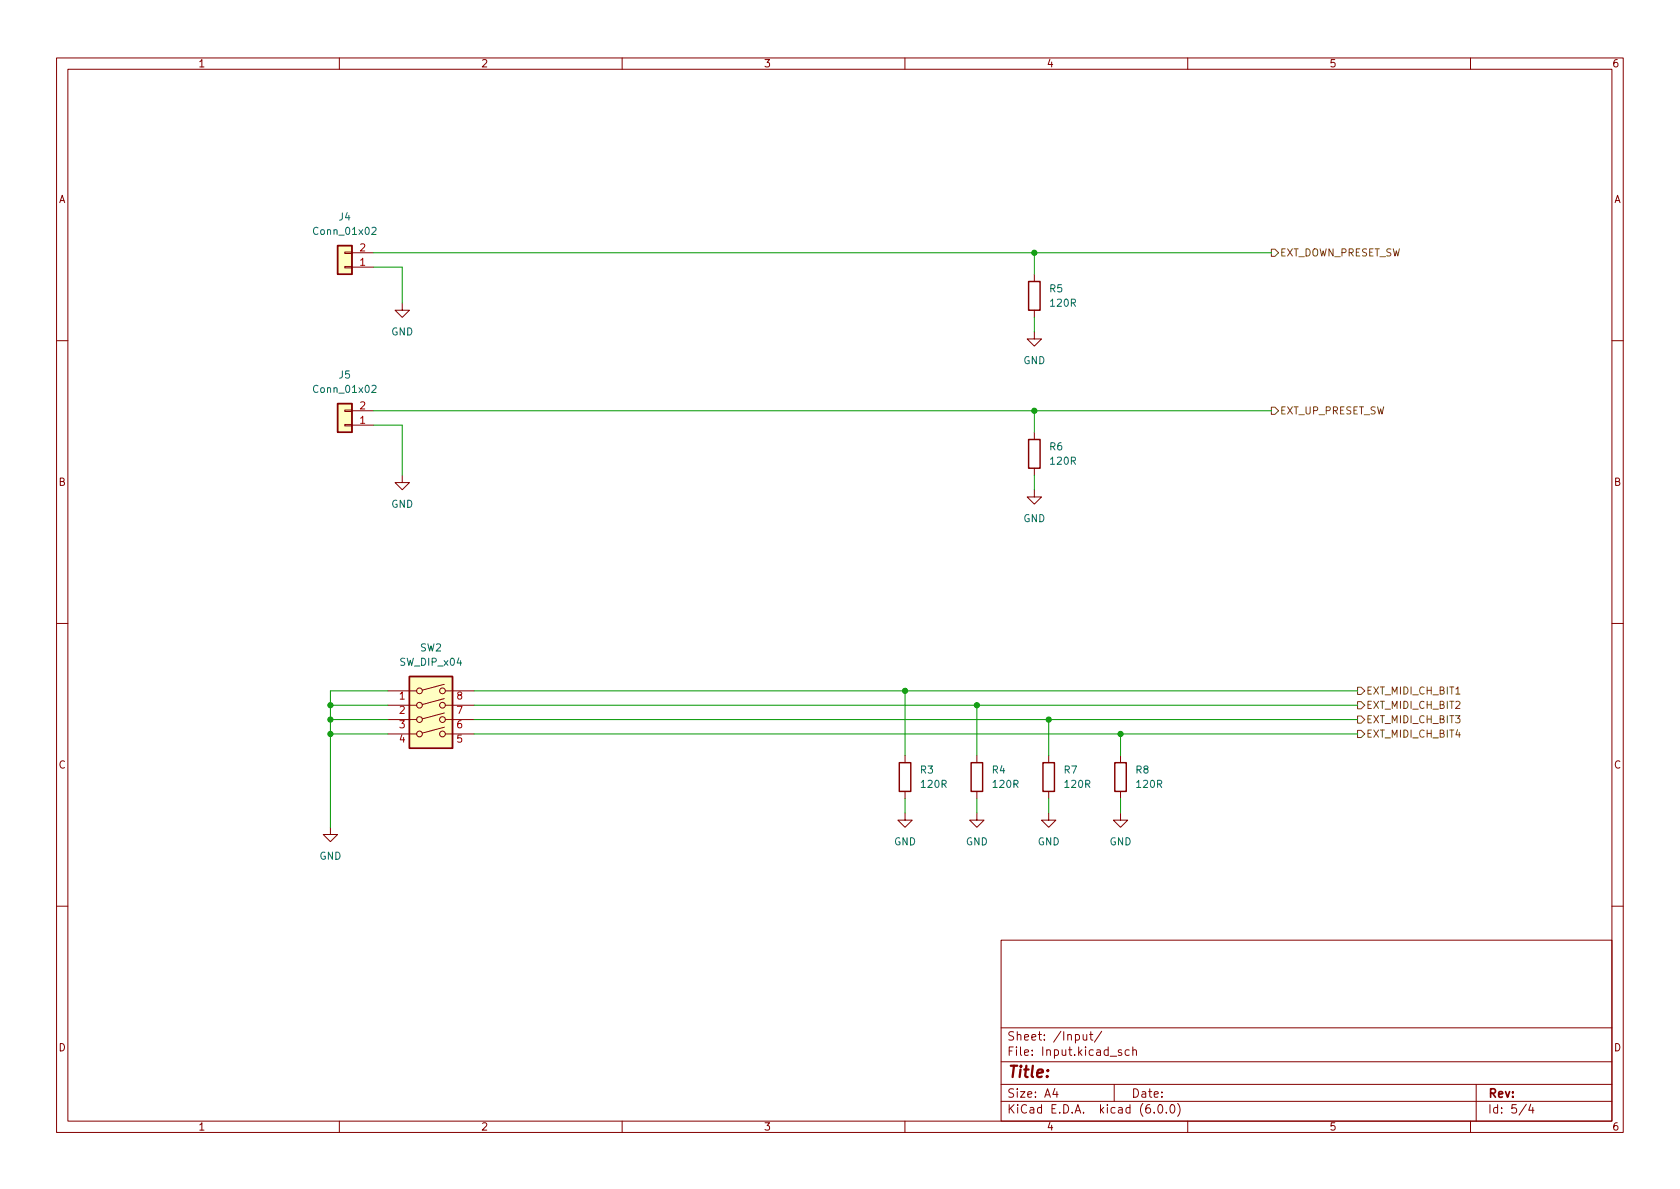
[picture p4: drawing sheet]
<svg xmlns="http://www.w3.org/2000/svg" width="297mm" height="210mm" viewBox="0 0 297 210" stroke-linecap="round" stroke-linejoin="round" font-family="sans-serif">
<g fill="none" stroke="#840000" stroke-width=".18">
<path d="M10 10.2h277v190.1h-277zM12 12.2h273v186.1h-273zM60 10.2v2M110 10.2v2M160 10.2v2M210 10.2v2M260 10.2v2M61 44.6h1.2v.2h-1.2zM61 47.1h1.2v.3h-1.2zM62.2 47.2h3.8M62.2 44.7h3.8M71.1 53.6v1.3h1.3l-1.3 1.2-1.3-1.2h1.3"/>
<path d="M182.9 58.7v1.2h1.2l-1.2 1.3-1.3-1.3h1.3M182.9 48.5v1.3M182.9 54.9v1.2M10 60.2h2M61 72.5h1.2v.3h-1.2zM61 75.1h1.2v.2h-1.2zM62.2 75.2h3.8M62.2 72.6h3.8M182.9 76.4v1.3M285 60.2h2M71.1 84.1v1.2h1.3l-1.3 1.3-1.3-1.3h1.3M182.9 86.6v1.3h1.2l-1.2 1.2-1.3-1.2h1.3"/>
<path d="M182.9 82.8v1.3M10 110.2h2M285 110.2h2M68.6 122.2h5.1M68.6 124.7h5.1M68.6 127.2h5.1M68.6 129.8h5.1M78.6 128.6l-3.9 1M78.6 126.1l-3.9 1M78.6 123.5l-3.9 1.1M78.6 121l-3.9 1M78.7 122.2h5.1"/>
<path d="M78.7 124.7h5.1M78.7 127.2h5.1M78.7 129.8h5.1M160 133.6v1.3M160 139.9v1.3M172.7 133.6v1.3M172.7 139.9v1.3M185.4 133.6v1.3M185.4 139.9v1.3M198.1 133.6v1.3M198.1 139.9v1.3M58.4 146.3v1.3h1.3l-1.3 1.2-1.3-1.2h1.3"/>
<path d="M160 143.8v1.2h1.3l-1.3 1.3-1.3-1.3h1.3M172.7 143.8v1.2h1.3l-1.3 1.3-1.3-1.3h1.3M185.4 143.8v1.2h1.3l-1.3 1.3-1.3-1.3h1.3M198.1 143.8v1.2h1.3l-1.3 1.3-1.3-1.3h1.3M10 160.2h2M177 166.3h108v32h-108zM285 160.2h2M60 198.3v2M110 198.3v2M160 198.3v2M177 194.8h108M177 191.8h108"/>
<path d="M177 187.8h108M177 181.8h108M186.5 192.5l-.4 1h1M186.9 193v1M191.5 182.9l.1 1h.3l.2-.1M192.1 182.9v1M192.6 182.9h.6M192.9 182.4v1.3l.3 .2M194.8 182.4l-1.3 1.9M197 191.8v3M198.3 185.7l-.4-.1-.2 .2 .1 .3 .5 .1v.4h-.6M199.6 185.7l-.4-.1-.3 .3v.4l.2 .3h.5"/>
<path d="M200.3 185.8l.2-.2 .4 .1v.9M200.3 185.1v1.5M204.1 196.7v.1M204.9 195.4l.2-.1a.81 .81 0 0 1 .6 .7 .81 .81 0 0 1-.3 .8h-.2a.81 .81 0 0 1-.6-.6 .81 .81 0 0 1 .3-.8zM206.2 196.7v.1M207.1 195.4l.1-.1a.81 .81 0 0 1 .6 .7 .81 .81 0 0 1-.3 .8h-.1a.81 .81 0 0 1-.6-.6 .81 .81 0 0 1 .3-.8zM208.2 195.1a1.72 1.72 0 0 1 0 2.3M210 198.3v2M260 198.3v2M261 191.8v6.5M269.9 195.3l-1.3 1.9M270.6 195.3l-.3 1h.9"/>
<path d="M271 195.8v1"/>
<circle cx="74.2" cy="122.2" r=".51"/>
<circle cx="74.2" cy="124.7" r=".51"/>
<circle cx="74.2" cy="127.2" r=".51"/>
<circle cx="74.2" cy="129.8" r=".51"/>
<circle cx="78.2" cy="122.2" r=".51"/>
<circle cx="78.2" cy="124.7" r=".51"/>
<circle cx="78.2" cy="127.2" r=".51"/>
<circle cx="78.2" cy="129.8" r=".51"/>
</g>
<g fill="#ffffc2" stroke="#ffffc2" stroke-width=".18">
<path d="M59.7 71.4h2.5v5h-2.5z"/>
<path d="M72.4 119.6h7.6v12.7h-7.6z"/>
<path d="M59.7 43.4h2.5v5.1h-2.5z"/>
</g>
<path d="M59.7 43.4h2.5v5.1h-2.5zM181.9 49.8h2v5.1h-2zM59.7 71.4h2.5v5h-2.5zM181.9 77.7h2v5.1h-2zM72.4 119.6h7.6v12.7h-7.6zM159 134.9h2v5h-2zM171.7 134.9h2v5h-2zM184.4 134.9h2v5h-2zM197.1 134.9h2v5h-2z" fill="none" stroke="#840000" stroke-width=".25"/>
<path d="M65.8 40.3l.5-.1 .2 .4-.8 .9h.8M65.8 68.3l.5-.2 .2 .4-.8 .9h.8" fill="none" stroke="#006464" stroke-width=".18"/>
<path d="M224.8 44.1h.6l.7 .6-.7 .6h-.6zM224.8 72h.6l.7 .6-.7 .7h-.6zM240 129.2h.7l.6 .6-.6 .6h-.7zM240 121.5h.7l.6 .7-.6 .6h-.7zM240 124.1h.7l.6 .6-.6 .6h-.7zM240 126.6h.7l.6 .6-.6 .7h-.7z" fill="none" stroke="#725600" stroke-width=".18"/>
<g fill="none" stroke="#009600" stroke-width=".18">
<path d="M66 47.2h5.1v6.4M66 44.7h158.8M182.9 44.7v3.8M182.9 56.1v2.6M66 72.6h158.8M66 75.2h5.1v8.9M182.9 72.6v3.8M182.9 84.1v2.5M58.4 129.8h10.2M58.4 124.7h10.2M58.4 127.2h10.2M68.6 122.2h-10.2v24.1"/>
<path d="M83.8 122.2h156.2M83.8 129.8h156.2M83.8 124.7h156.2M83.8 127.2h156.2M160 122.2v11.4M172.7 124.7v8.9M185.4 127.2v6.4M198.1 129.8v3.8M160 141.2v2.6M172.7 141.2v2.6M185.4 141.2v2.6M198.1 141.2v2.6"/>
</g>
<g fill="#009600" stroke="#009600" stroke-width=".18">
<circle cx="58.4" cy="129.8" r=".46"/>
<circle cx="58.4" cy="127.2" r=".46"/>
<circle cx="58.4" cy="124.7" r=".46"/>
<circle cx="160" cy="122.2" r=".46"/>
<circle cx="172.7" cy="124.7" r=".46"/>
<circle cx="198.1" cy="129.8" r=".46"/>
<circle cx="185.4" cy="127.2" r=".46"/>
<circle cx="182.9" cy="72.6" r=".46"/>
<circle cx="182.9" cy="44.7" r=".46"/>
</g>
<text font-size="2.8" fill="#840000" x="178" y="190.6">Title:</text>
<g font-size="2.1" fill="#840000">
<text x="178" y="184">Sheet: /Input/</text>
<text x="178" y="186.7">File: Input.kicad_sch</text>
<text x="178" y="196.9">KiCad E.D.A. kicad (6.0.0)</text>
<text x="178" y="194.1">Size: A4</text>
<text x="200" y="194.1">Date:</text>
<text x="263" y="194.1">Rev:</text>
<text x="263" y="196.9">Id: 5/4</text>
</g>
<g font-size="1.8" fill="#840000">
<text x="35" y="11.9">1</text>
<text x="85" y="11.9">2</text>
<text x="135" y="11.9">3</text>
<text x="185" y="11.9">4</text>
<text x="235" y="11.9">5</text>
<text x="285" y="11.9">6</text>
<text x="10.3" y="35.9">A</text>
<text x="285.3" y="35.9">A</text>
<text x="10.3" y="85.9">B</text>
<text x="285.3" y="85.9">B</text>
<text x="10.3" y="135.9">C</text>
<text x="285.3" y="135.9">C</text>
<text x="10.3" y="185.9">D</text>
<text x="285.3" y="185.9">D</text>
<text x="35" y="199.9">1</text>
<text x="85" y="199.9">2</text>
<text x="135" y="199.9">3</text>
<text x="185" y="199.9">4</text>
<text x="235" y="199.9">5</text>
<text x="285" y="199.9">6</text>
</g>
<g font-size="1.8" fill="#006464">
<text x="55.7" y="41.5">Conn_01x02</text>
<text x="60" y="39">J4</text>
<text x="185.6" y="51.7">R5</text>
<text x="69.2" y="59.3">GND</text>
<text x="185.8" y="54.2">120R</text>
<text x="180.9" y="64.4">GND</text>
<text x="55.7" y="69.5">Conn_01x02</text>
<text x="60" y="66.9">J5</text>
<text x="185.6" y="79.6">R6</text>
<text x="185.8" y="82.2">120R</text>
<text x="69.2" y="89.8">GND</text>
<text x="180.9" y="92.3">GND</text>
<text x="70.8" y="117.7">SW_DIP_x04</text>
<text x="74.3" y="115.2">SW2</text>
<text x="162.7" y="136.8">R3</text>
<text x="175.4" y="136.8">R4</text>
<text x="188.1" y="136.8">R7</text>
<text x="200.8" y="136.8">R8</text>
<text x="163" y="139.3">120R</text>
<text x="175.7" y="139.3">120R</text>
<text x="188.4" y="139.3">120R</text>
<text x="201.1" y="139.3">120R</text>
<text x="158.1" y="149.5">GND</text>
<text x="170.8" y="149.5">GND</text>
<text x="183.5" y="149.5">GND</text>
<text x="196.2" y="149.5">GND</text>
<text x="56.5" y="152">GND</text>
</g>
<g font-size="1.8" fill="#a90000">
<text x="63.6" y="47">1</text>
<text x="63.6" y="44.4">2</text>
<text x="63.6" y="74.9">1</text>
<text x="63.6" y="72.4">2</text>
<text x="70.6" y="123.7">1</text>
<text x="80.8" y="123.7">8</text>
<text x="70.6" y="126.2">2</text>
<text x="70.6" y="128.8">3</text>
<text x="70.6" y="131.3">4</text>
<text x="80.8" y="131.3">5</text>
<text x="80.8" y="128.8">6</text>
<text x="80.8" y="126.2">7</text>
</g>
<g font-size="1.8" fill="#725600">
<text x="226.3" y="45.3">EXT_DOWN_PRESET_SW</text>
<text x="226.3" y="73.3">EXT_UP_PRESET_SW</text>
<text x="241.5" y="122.8">EXT_MIDI_CH_BIT1</text>
<text x="241.5" y="125.3">EXT_MIDI_CH_BIT2</text>
<text x="241.5" y="130.4">EXT_MIDI_CH_BIT4</text>
<text x="241.5" y="127.9">EXT_MIDI_CH_BIT3</text>
</g>
</svg>
